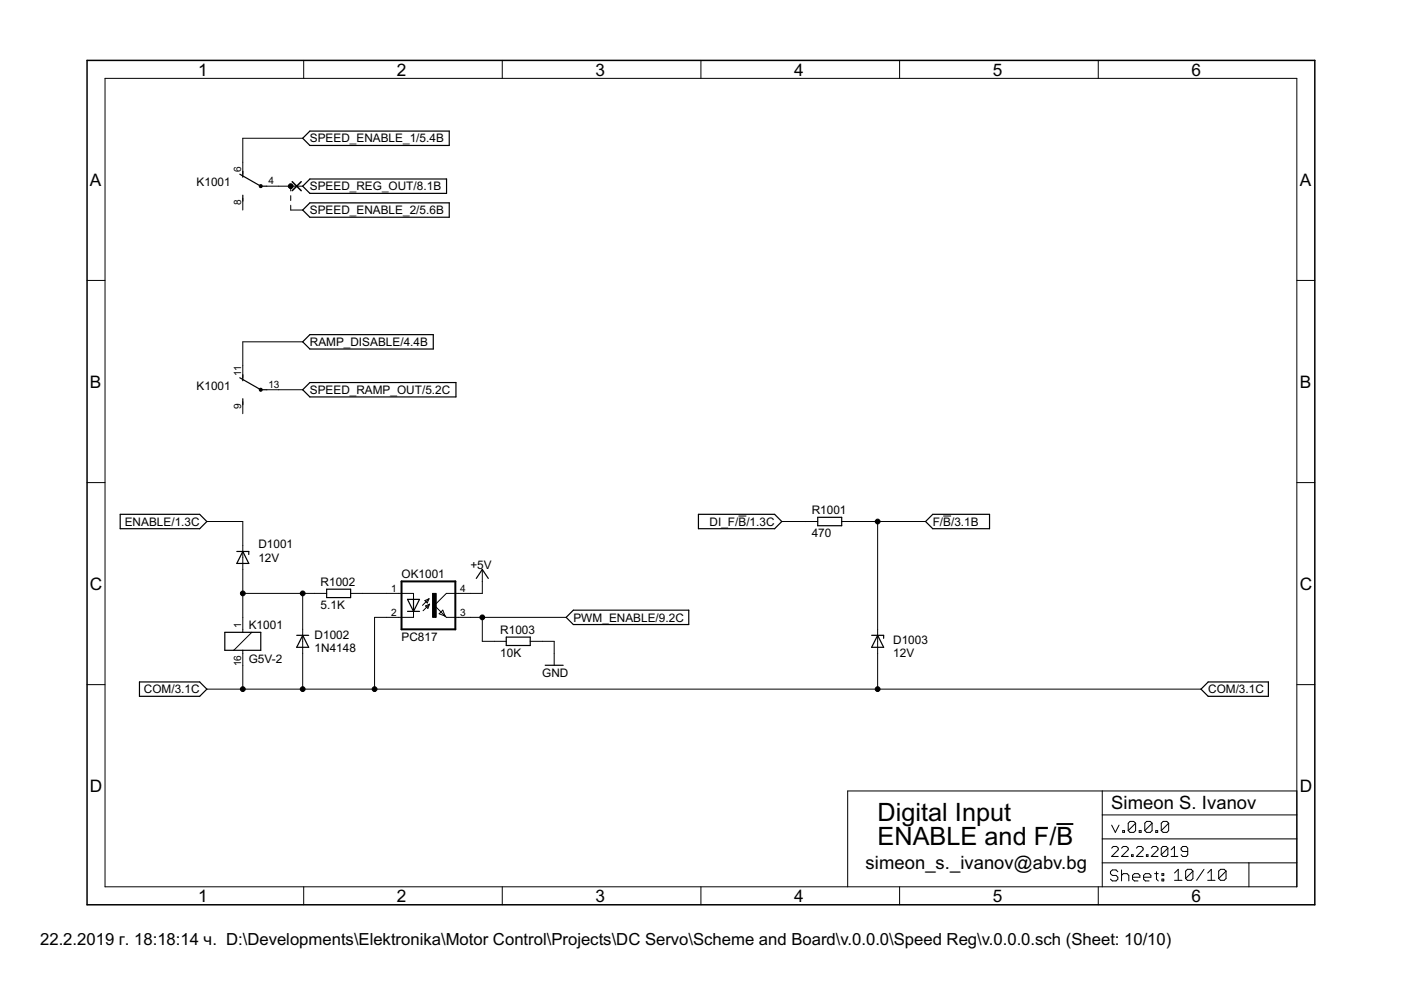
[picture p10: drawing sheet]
<svg xmlns="http://www.w3.org/2000/svg" width="297mm" height="210mm" viewBox="0 0 297 210" stroke-linecap="round" stroke-linejoin="round" font-family="sans-serif">
<path d="M18.5 12.8v179zM18.5 12.8h260.3zM62 38.5l.9 1zM62.9 39.5l1 .9zM62.9 39.5l1-1zM62 40.4l.9-.9zM18.5 191.8h260.3zM278.8 12.8v179z" fill="#000" stroke="#000" stroke-width=".32"/>
<g fill="#000" stroke="#000" stroke-width=".21">
<path d="M22.3 16.6v171.4zM64.4 12.8v3.8zM106.5 12.8v3.8zM148.6 12.8v3.8zM190.7 12.8v3.8zM232.9 12.8v3.8zM22.3 16.6h252.7zM51.5 34.4v2.5zM51.5 29.3v5.1zM56.6 39.5h2.5zM59.1 39.5h2.5zM61.6 39.5h2.6z"/>
<path d="M51.5 29.3h12.7zM18.5 59.5h3.8zM51.5 42v2.5zM61.6 43.5v1zM61.6 41.5v1zM61.6 39.5v1zM61.6 44.5h2.6zM275 59.5h3.8zM51.5 77.6v2.5zM51.5 72.5v5.1zM51.5 72.5h12.7zM51.5 85.2v2.5z"/>
<path d="M56.6 82.6h2.5zM59.1 82.6h5.1zM18.5 102.3h3.8zM51.5 115.7v2.5zM43.9 110.6h7.6zM51.5 110.6v5.1zM156.6 109.4h1.6zM165.8 110.6h5zM170.8 110.6h2.6zM178.5 110.6h2.5zM181 110.6h5.1zM186.1 110.6v22.8z"/>
<path d="M186.1 110.6h10.1zM200 109.4h1.7zM275 102.3h3.8zM49.6 137.9l3.8-3.8zM51.5 130.9v2.5zM51.5 137.9v.6zM51.5 133.4v.7zM51.5 118.2v2.5zM51.5 125.8v5.1zM51.5 120.7v5.1zM64.2 136v2.5zM64.2 133.4v2.6z"/>
<path d="M64.2 138.5v7.6zM64.2 125.8v7.6zM51.5 125.8h12.7zM66.7 125.8h2.6zM64.2 125.8h2.5zM74.3 125.8h2.6zM76.9 125.8h5.1zM79.4 130.9v15.2zM82 125.8h2.5zM82 130.9h2.5zM79.4 130.9h2.6zM87.7 125.8v1.3z"/>
<path d="M87.7 129.6v1.3zM84.5 125.8h3.2zM84.5 130.9h3.2zM91 127l-1.4 1.4zM91.1 128.1l-1.4 1.4zM90.1 127.3l.5 .5zM90.2 128.5l.5 .5zM91 127l-.4 .8zM91.1 128.1l-.4 .9zM90.1 127.3l.9-.3zM90.2 128.5l.9-.4zM92.1 128.4l2.3 2.2z"/>
<path d="M93.1 130.1l.8-.7zM93.9 129.4l.5 1.2zM94.4 130.6l.2 .3zM93.1 130.1l1.3 .5zM94.6 125.8l-2.5 2.6zM94.6 130.9h2.6zM94.6 125.8h2.6zM97.2 130.9h2.5zM97.2 125.8h2.5zM99.7 125.8h2.6zM102.3 120.7v2.6zM102.3 130.9v5.1z"/>
<path d="M99.7 130.9h2.6zM102.3 123.3v2.5zM104.8 136h2.5zM102.3 136h2.5zM112.4 136h2.6zM117.5 138.5v2.6zM117.5 136v2.5zM115 136h2.5zM102.3 130.9h17.7zM186.1 136v2.5zM186.1 133.4v2.6zM186.1 138.5v7.6z"/>
<path d="M18.5 145.2h3.8zM43.9 146.1h7.6zM51.5 138.5v2.6zM51.5 141.1v5zM51.5 146.1h12.7zM64.2 146.1h15.2zM79.4 146.1h106.7zM186.1 146.1h68.5zM275 145.2h3.8zM179.7 167.7h54zM233.7 167.7h41.3zM233.7 177.9h41.3z"/>
<path d="M233.7 172.8v5.1zM233.7 172.8h41.3zM233.7 167.7v5.1zM235.7 174.9l.8 1.6zM236 179.5l-.3 .3zM237.3 174.9l-.8 1.6zM236 179.5h.7zM236.7 179.5l.4 .3zM238 176.1v.4zM238 176.1h.4zM238.1 179.5l-.3 .3zM238.4 176.1v.4z"/>
<path d="M238 176.5h.4zM238.1 179.5h.7zM239.2 174.5v1.6zM239.2 174.5l.4-.3zM239.2 176.1l1.6-1.6zM238.8 179.5l.4 .3zM239.6 174.2h.8zM239.2 176.1l.4 .4zM240.4 174.2l.4 .3zM239.6 176.5h.8zM240.8 174.5v1.6zM240.4 176.5l.4-.4z"/>
<path d="M241.3 179.5l-.4 .3zM241.5 176.1v.4zM241.5 176.1h.4zM241.9 176.1v.4zM241.5 176.5h.4zM241.3 179.5h.7zM242 179.5l.4 .3zM242.7 174.5v1.6zM242.7 174.5l.4-.3zM244.3 174.5l-1.6 1.6zM243.1 174.2h.8zM242.7 176.1l.4 .4z"/>
<path d="M243.9 174.2l.4 .3zM243.1 176.5h.8zM244.3 174.5v1.6zM244.3 176.1l-.4 .4zM244.5 179.5l-.4 .3zM245 176.1v.4zM245 176.1h.4zM244.5 179.5h.7zM245.4 176.1v.4zM245 176.5h.4zM245.2 179.5l.3 .3zM246.2 174.5v1.6z"/>
<path d="M246.2 174.5l.4-.3zM246.2 176.1l1.6-1.6zM246.5 179.5l-.3 .3zM246.5 179.5h.8zM246.6 174.2h.8zM246.2 176.1l.4 .4zM247.3 179.5l.3 .3zM247.4 174.2l.4 .3zM246.6 176.5h.8zM247.6 179.8v1.4zM247.8 174.5v1.6zM247.8 176.1l-.4 .4z"/>
<path d="M249 179.5v2.1zM250.4 179.8v.4zM250.8 179.5l-.4 .3zM250.8 179.5h.7zM251.5 179.5l.3 .3zM275 172.8v5.1zM275 167.7v5.1zM22.3 188h252.7zM64.4 188v3.8zM106.5 188v3.8zM148.6 188v3.8zM179.7 167.7v20.3z"/>
<path d="M190.7 188v3.8zM232.9 188v3.8zM233.7 182.9v5.1zM233.7 177.9v5zM235.4 184.8v.4zM235.4 185.2l.4 .4zM237.1 180.2l-1.4 1.4zM235.4 184.8l.4-.4zM235.8 185.6h.8zM235.4 186.4l.4 .4zM235.8 184.4h.8zM236.6 185.6l.4 .4z"/>
<path d="M235.8 186.8h.8zM236.6 184.4l.4 .4zM237 186v.4zM237 186.4l-.4 .4zM235.7 181.6h1.4zM237.1 179.8v.4zM237.8 181.6l1.4-1.4zM237.8 184.4v2.4zM237.8 185.6l.4-.4zM238.2 185.2h.8zM239 185.2l.3 .4zM237.8 181.6h1.4z"/>
<path d="M239.2 179.8v.4zM239.3 185.6v1.2zM239.9 181.2v.4zM239.9 181.2h.3zM240.1 185.6v.8zM240.1 185.6l.4-.4zM240.2 181.2v.4zM239.9 181.6h.3zM240.1 186.4l.4 .4zM240.5 185.2h.8zM240.9 181.6l1.5-1.4zM240.5 186.8h.8z"/>
<path d="M241.3 185.2l.4 .4zM241.7 185.6v.4zM240.1 186h1.6zM240.9 181.6h1.5zM242.4 179.8v.4zM242.5 185.6v.8zM242.5 185.6l.3-.4zM242.5 186.4l.3 .4zM242.8 185.2h.8zM243.1 181.2v.4zM243.1 181.2h.3zM243.4 181.2v.4z"/>
<path d="M243.1 181.6h.3zM242.8 186.8h.8zM243.6 185.2l.4 .4zM244 185.6v.4zM242.5 186h1.5zM244.1 181.6l1.4-1.4zM244.8 185.2h.8zM245.2 184.8v1.6zM245.2 186.4l.4 .4zM244.1 181.6h1.4zM245.5 179.8v.4zM246.2 179.8v1.4z"/>
<path d="M246.2 181.2l1.4-1.4zM246.4 185.2h.3zM246.4 185.2v.4zM246.4 186.4h.3zM246.4 186.4v.4zM246.2 181.2l.3 .4zM246.7 185.2v.4zM246.4 185.6h.3zM246.7 186.4v.4zM246.4 186.8h.3zM246.5 181.6h.8zM247.6 181.2l-.3 .4z"/>
<path d="M248.3 180.2l.7-.7zM248.3 181.6h1.4zM249 185.1l.8-.8zM249 186.6h1.6zM249.8 184.3v2.3zM250.4 181.2l.4 .4zM250.4 180.2l.4 .3zM250.8 181.6h.7zM250.8 180.5h1zM251.4 184.7v1.6zM251.4 184.7l.4-.4zM252.9 184.7l-1.5 1.6z"/>
<path d="M251.8 181.2l-.3 .4zM251.8 184.3h.7zM251.4 186.3l.4 .3zM251.8 179.8v1.4zM252.5 184.3l.4 .4zM251.8 186.6h.7zM252.9 184.7v1.6zM252.9 186.3l-.4 .3zM255.3 184.3l-1.6 2.3zM256.8 184.3l-.7 .8zM256.1 186.6h1.5zM256.8 184.3v2.3z"/>
<path d="M258.4 184.7v1.6zM258.4 184.7l.4-.4zM258.4 186.3l1.5-1.6zM258.8 184.3h.7zM258.4 186.3l.4 .3zM259.5 184.3l.4 .4zM258.8 186.6h.7zM259.9 184.7v1.6zM259.5 186.6l.4-.3zM264.8 182.9v5.1zM264.8 182.9h10.2zM233.7 182.9h31.1z"/>
<path d="M275 182.9v5.1zM275 177.9v5zM275 16.6v171.4z"/>
<path d="M55.1 39.2h.4v.5h-.4z" fill-rule="evenodd"/>
<circle cx="61.6" cy="39.5" r=".51"/>
<circle cx="55.3" cy="82.6" r=".33"/>
<circle cx="186.1" cy="110.6" r=".51"/>
<circle cx="51.5" cy="125.8" r=".51"/>
<circle cx="64.2" cy="125.8" r=".51"/>
<circle cx="102.3" cy="130.9" r=".51"/>
<circle cx="51.5" cy="146.1" r=".51"/>
<circle cx="64.2" cy="146.1" r=".51"/>
<circle cx="79.4" cy="146.1" r=".51"/>
<circle cx="186.1" cy="146.1" r=".51"/>
</g>
<g fill="#000" stroke="#000" stroke-width=".25">
<path d="M51.5 36.3v1.3zM50.8 36.9l4.5 2.6zM55.3 39.5h1.3zM64.2 39.5l1.5-1.5zM64.2 39.5l1.5 1.5zM64.2 29.3l1.5-1.5zM64.2 29.3l1.5 1.5zM65.7 38h29zM65.7 27.8h29.5zM65.7 30.8h29.5zM94.7 38v3zM95.2 27.8v3z"/>
<path d="M51.5 41.4v1.2zM64.2 44.5l1.5-1.5zM64.2 44.5l1.5 1.6zM65.7 41h29zM65.7 43h29.5zM65.7 46.1h29.5zM95.2 43v3.1zM51.5 79.5v1.2zM64.2 72.5l1.5-1.5zM64.2 72.5l1.5 1.5zM65.7 71h26.2zM65.7 74h26.2z"/>
<path d="M91.9 71v3zM51.5 84.5v1.3zM50.8 80.1l4.5 2.5zM55.3 82.6h1.3zM64.2 82.6l1.5-1.5zM64.2 82.6l1.5 1.6zM65.7 81.1h31zM65.7 84.2h31zM96.7 81.1v3.1zM25.5 109.1v3zM25.5 112.1h16.8zM25.5 109.1h16.8z"/>
<path d="M42.3 112.1l1.6-1.5zM42.3 109.1l1.6 1.5zM50.2 116.9h1.3zM50.2 119.5h2.5zM51.5 116.9l-1.3 2.6zM51.5 116.9h1.2zM51.5 116.9l1.2 2.6zM52.7 116.9v.7zM148.1 109.1v3zM148.1 112.1h16.1zM148.1 109.1h16.1zM165.8 110.6l-1.6 1.5z"/>
<path d="M164.2 109.1l1.6 1.5zM173.4 111.5h5.1zM173.4 109.7v1.8zM173.4 109.7h5.1zM178.5 109.7v1.8zM196.2 110.6l1.6-1.5zM196.2 110.6l1.6 1.5zM197.8 109.1h12zM197.8 112.1h12zM209.8 109.1v3zM47.7 137.9h1.9zM47.7 134.1v3.8z"/>
<path d="M49.6 137.9h1.9zM51.5 137.9h3.8zM47.7 134.1h3.8zM51.5 134.1h1.9zM55.3 134.1v3.8zM53.4 134.1h1.9zM62.9 134.7h1.3zM62.9 137.2h2.5zM64.2 134.7l-1.3 2.5zM64.2 134.7h1.2zM64.2 134.7l1.2 2.5zM69.3 126.7h5z"/>
<path d="M69.3 124.9v1.8zM69.3 124.9h5zM74.3 124.9v1.8zM86.4 127.1l1.3 2.5zM86.4 129.6h1.3zM87.7 127.1v2.5zM86.4 127.1h1.3zM88.9 127.1l-1.2 2.5zM87.7 129.6h1.2zM87.7 127.1h1.2zM102.3 120.7l-1.3 1.9zM102.3 120.7l1.2 1.9z"/>
<path d="M107.3 135.1h5.1zM107.3 135.1v1.8zM107.3 136.9h5.1zM112.4 135.1v1.8zM120 130.9l1.6-1.5zM120 130.9l1.6 1.5zM121.6 129.4h24.4zM121.6 132.4h24.4zM146 129.4v3zM184.8 134.7h1.3zM184.8 137.2h2.5zM186.1 134.7l-1.3 2.5z"/>
<path d="M186.1 134.7h1.2zM186.1 134.7l1.2 2.5zM187.3 134.7v.6zM29.6 144.6v3zM29.6 147.6h12.7zM29.6 144.6h12.7zM43.9 146.1l-1.6 1.5zM42.3 144.6l1.6 1.5zM115.6 141.1h3.8zM254.6 146.1l1.6-1.5zM254.6 146.1l1.6 1.5zM256.2 144.6h12.7z"/>
<path d="M256.2 147.6h12.7zM268.9 144.6v3z"/>
</g>
<path d="M224 174.7h3.6z" fill="#000" stroke="#000" stroke-width=".4"/>
<path d="M85.1 123.3h11.4zM85.1 133.4h11.4zM85.1 123.3v10.1zM96.5 123.3v10.1z" fill="#000" stroke="#000" stroke-width=".42"/>
<path d="M91.7 125.8h.8v5.1h-.8z" fill="#000" stroke="#000" stroke-width=".21"/>
<g font-size="6">
<text x="186.1" y="174.1">Digital Input</text>
<text x="186.1" y="179.1">ENABLE and F/B</text>
</g>
<g font-size="4.4">
<text x="235.6" y="171.5">Simeon S. Ivanov</text>
<text x="183.5" y="184.2">simeon_s._ivanov@abv.bg</text>
</g>
<g font-size="4.1">
<text x="42" y="16">1</text>
<text x="84.1" y="16">2</text>
<text x="126.3" y="16">3</text>
<text x="168.4" y="16">4</text>
<text x="210.5" y="16">5</text>
<text x="252.6" y="16">6</text>
<text x="19.1" y="39.3">A</text>
<text x="275.6" y="39.3">A</text>
<text x="19.1" y="82.2">B</text>
<text x="275.6" y="82.2">B</text>
<text x="19.1" y="125">C</text>
<text x="275.6" y="125">C</text>
<text x="19.1" y="167.9">D</text>
<text x="275.6" y="167.9">D</text>
<text x="42" y="191.2">1</text>
<text x="84.1" y="191.2">2</text>
<text x="126.3" y="191.2">3</text>
<text x="168.4" y="191.2">4</text>
<text x="210.5" y="191.2">5</text>
<text x="252.6" y="191.2">6</text>
</g>
<text font-size="4" x="8.5" y="200.4">22.2.2019 г. 18:18:14 ч. D:\Developments\Elektronika\Motor Control\Projects\DC Servo\Scheme and Board\v.0.0.0\Speed Reg\v.0.0.0.sch (Sheet: 10/10)</text>
<g font-size="2.8">
<text x="65.7" y="30.2">SPEED_ENABLE_1/5.4B</text>
<text x="41.7" y="39.5">K1001</text>
<text x="65.7" y="40.4">SPEED_REG_OUT/8.1B</text>
<text x="65.7" y="45.4">SPEED_ENABLE_2/5.6B</text>
<text x="65.7" y="73.4">RAMP_DISABLE/4.4B</text>
<text x="41.7" y="82.6">K1001</text>
<text x="65.7" y="83.5">SPEED_RAMP_OUT/5.2C</text>
<text x="26.5" y="111.5">ENABLE/1.3C</text>
<text x="150.5" y="111.5">DI_F/B/1.3C</text>
<text x="172.1" y="113.9">470</text>
<text x="172.1" y="109.1">R1001</text>
<text x="197.8" y="111.5">F/B/3.1B</text>
<text x="54.8" y="119.1">12V</text>
<text x="54.8" y="116.3">D1001</text>
<text x="68" y="124.3">R1002</text>
<text x="85.1" y="122.6">OK1001</text>
<text x="99.7" y="120.7">+5V</text>
<text x="68" y="129.1">5.1K</text>
<text x="121.6" y="131.8">PWM_ENABLE/9.2C</text>
<text x="52.7" y="133.4">K1001</text>
<text x="66.7" y="135.5">D1002</text>
<text x="85.1" y="136">PC817</text>
<text x="106.1" y="134.5">R1003</text>
<text x="189.4" y="136.6">D1003</text>
<text x="52.7" y="140.7">G5V-2</text>
<text x="66.7" y="138.3">1N4148</text>
<text x="106.1" y="139.3">10K</text>
<text x="115" y="143.6">GND</text>
<text x="189.4" y="139.4">12V</text>
<text x="30.5" y="147">COM/3.1C</text>
<text x="256.2" y="147">COM/3.1C</text>
</g>
<g font-size="2.4">
<text x="51.1" y="36.6" transform="rotate(-90 51.1 36.6)">6</text>
<text x="56.9" y="39.1">4</text>
<text x="51.1" y="43.5" transform="rotate(-90 51.1 43.5)">8</text>
<text x="51.1" y="79.7" transform="rotate(-90 51.1 79.7)">11</text>
<text x="56.9" y="82.3">13</text>
<text x="51.1" y="86.7" transform="rotate(-90 51.1 86.7)">9</text>
<text x="82.9" y="125.5">1</text>
<text x="97.5" y="125.5">4</text>
<text x="82.9" y="130.5">2</text>
<text x="97.5" y="130.5">3</text>
<text x="51.1" y="133.1" transform="rotate(-90 51.1 133.1)">1</text>
<text x="51.1" y="141.2" transform="rotate(-90 51.1 141.2)">16</text>
</g>
</svg>
